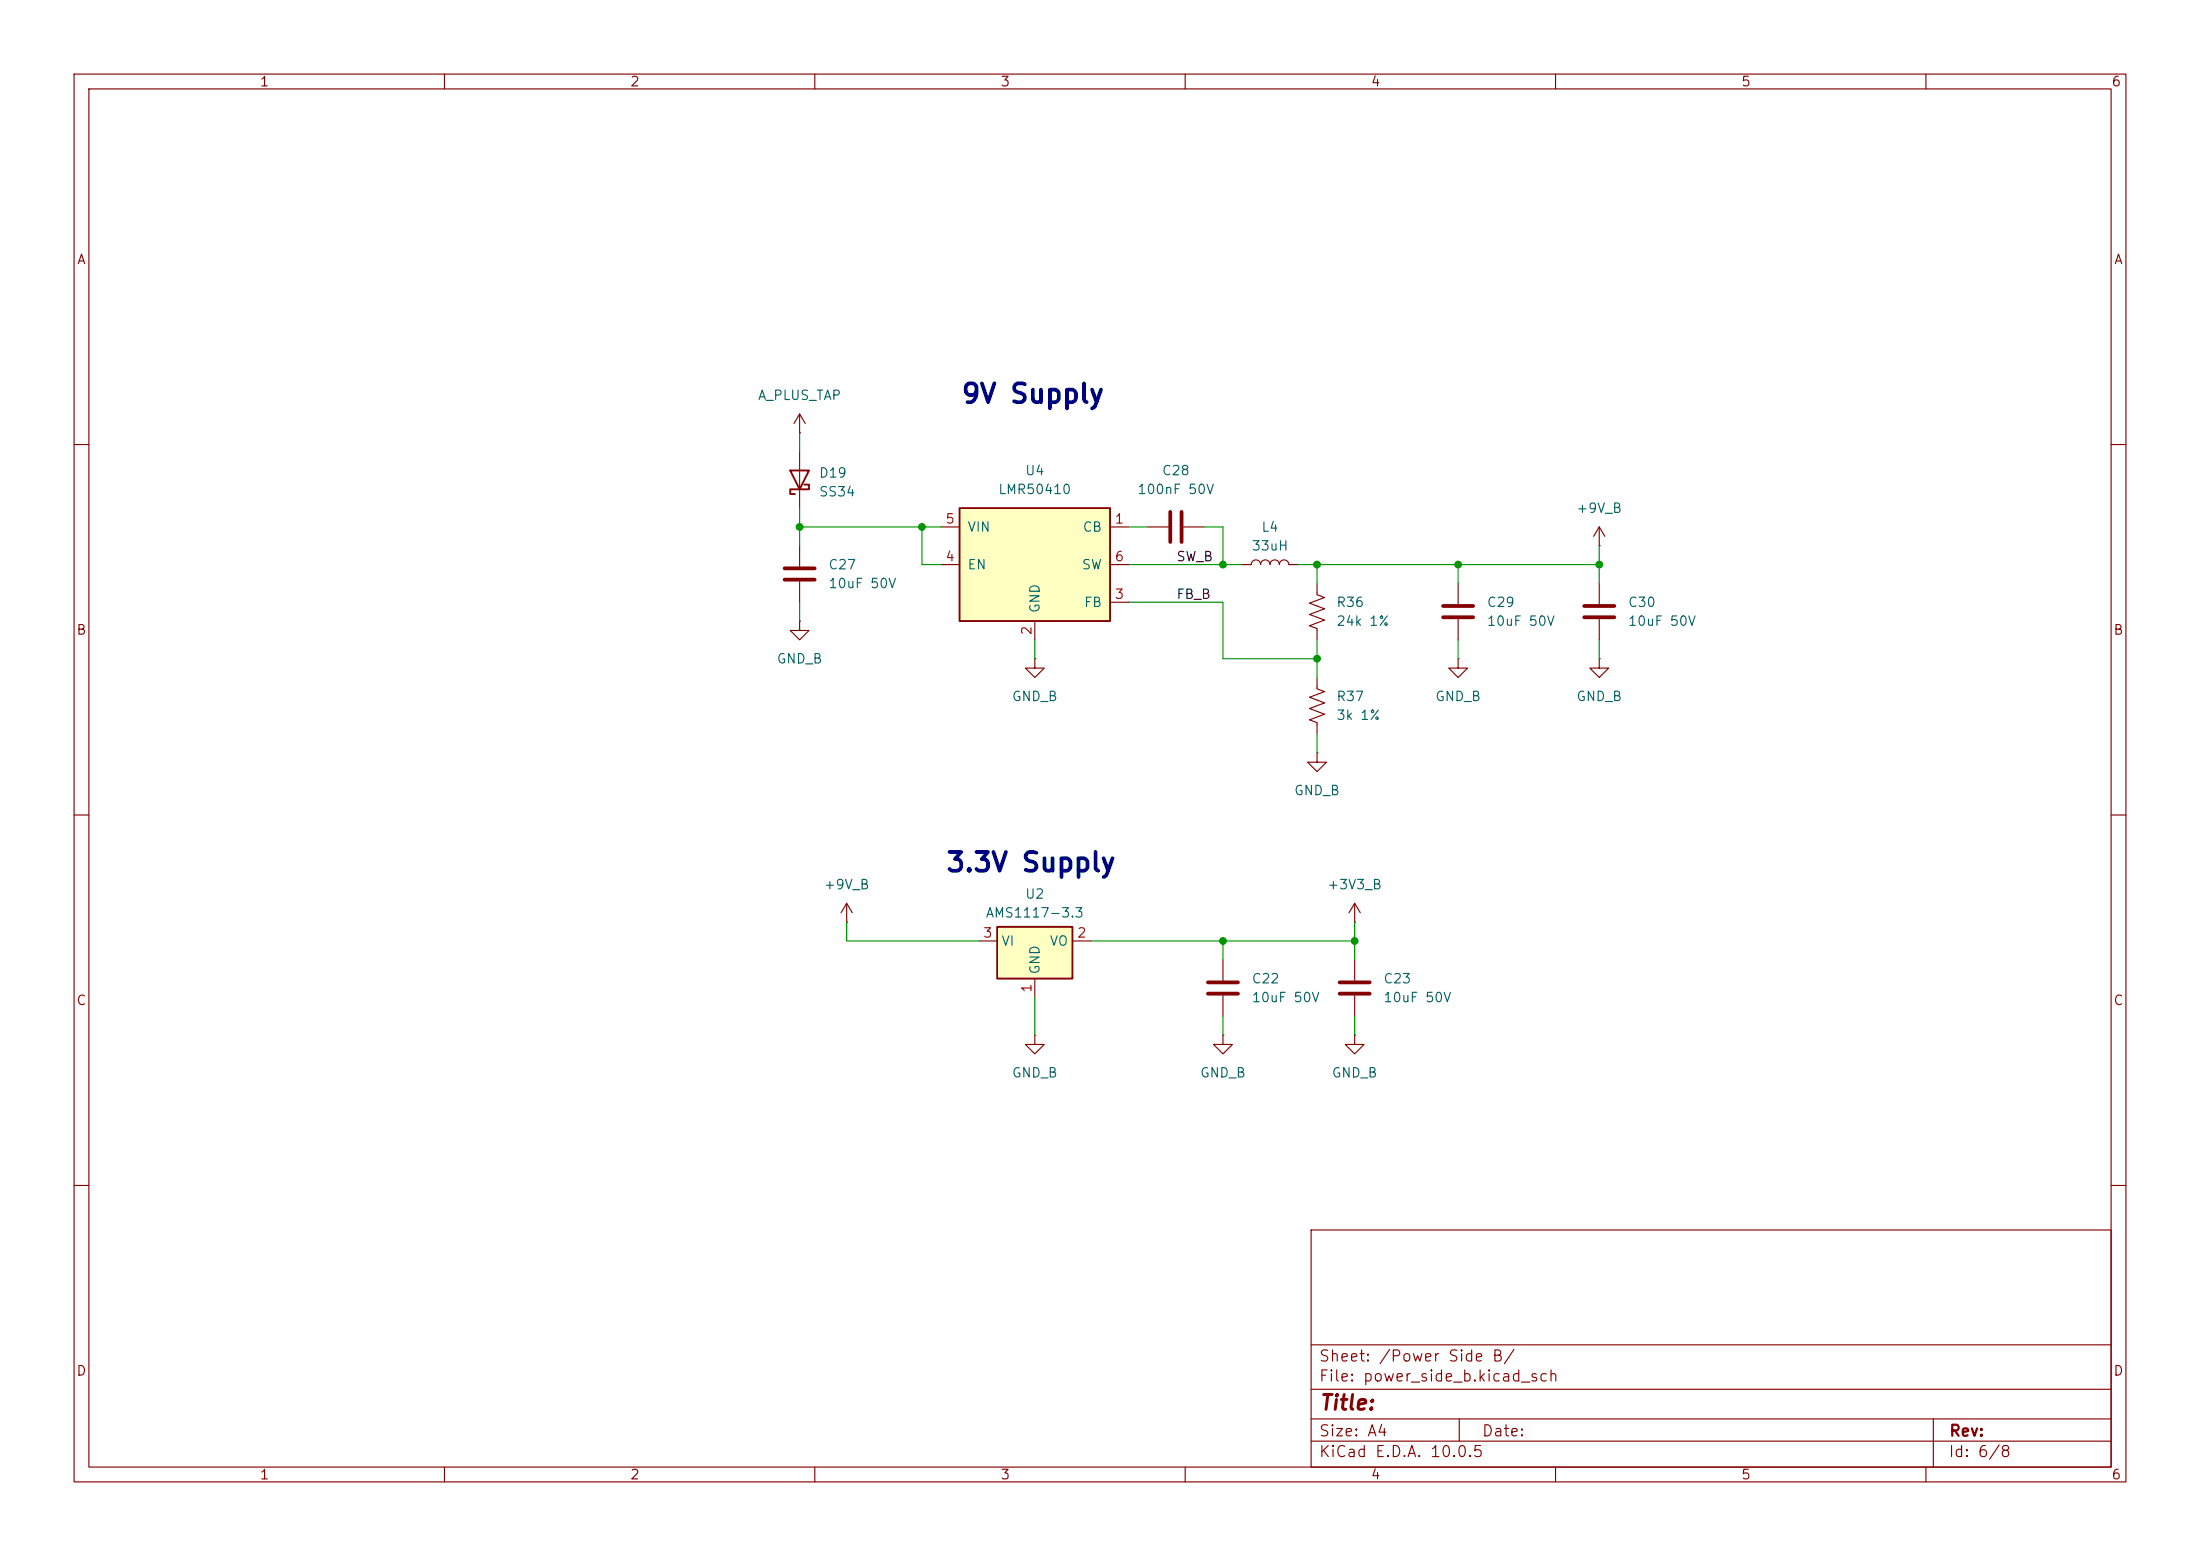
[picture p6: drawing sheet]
(kicad_sch
 (version 20260306)
 (generator "eeschema")
 (generator_version "10.0")
 (paper "A4")
 (lib_symbols
  (symbol "AramLib:SS14"
   (pin_numbers (hide yes))
   (pin_names
    (offset 1.016) (hide yes)) (exclude_from_sim no) (in_bom yes) (on_board yes)
   (in_pos_files yes)
   (duplicate_pin_numbers_are_jumpers no)
   (property "Reference" "D" (at 0 2.54 0) (show_name no) (do_not_autoplace no) (effects (font (size 1.27 1.27))))
   (property "Value" "SS14" (at 0 -2.54 0) (show_name no) (do_not_autoplace no) (effects (font (size 1.27 1.27))))
   (property "Footprint" "Diode_SMD:D_SMA" (at 0 -4.445 0) (show_name no) (do_not_autoplace no) (hide yes) (effects (font (size 1.27 1.27))))
   (property "Datasheet" "https://datasheet.lcsc.com/lcsc/2307121610_MDD-Microdiode-Electronics--SS14_C2480.pdf" (at 0 -2.54 0) (show_name no) (do_not_autoplace no) (hide yes) (effects (font (size 1.27 1.27))))
   (property "Description" "40V Single 1A 0.55V@1A SMA(DO-214AC) Schottky Barrier Diode" (at 0 0 0) (show_name no) (do_not_autoplace no) (hide yes) (effects (font (size 1.27 1.27))))
   (property "LCSC" "C2480" (at 0 -6.35 0) (show_name no) (do_not_autoplace no) (hide yes) (effects (font (size 1.27 1.27))))
   (symbol "SS14_0_1"
    (polyline (pts (xy -1.905 0.635) (xy -1.905 1.27) (xy -1.27 1.27) (xy -1.27 -1.27) (xy -0.635 -1.27) (xy -0.635 -0.635)) (stroke (width 0.254) (type default)) (fill (type none)))
    (polyline (pts (xy 1.27 1.27) (xy 1.27 -1.27) (xy -1.27 0) (xy 1.27 1.27)) (stroke (width 0.254) (type default)) (fill (type none)))
    (polyline (pts (xy 1.27 0) (xy -1.27 0)) (stroke (width 0) (type default)) (fill (type none))))
   (symbol "SS14_1_1"
    (pin passive line (at -3.81 0 0) (length 2.54) (name "K" (effects (font (size 1.27 1.27)))) (number "1" (effects (font (size 1.27 1.27)))))
    (pin passive line (at 3.81 0 180) (length 2.54) (name "A" (effects (font (size 1.27 1.27)))) (number "2" (effects (font (size 1.27 1.27))))))
   (embedded_fonts no))
  (symbol "Device:C"
   (pin_numbers (hide yes))
   (pin_names
    (offset 0.254)) (exclude_from_sim no) (in_bom yes) (on_board yes)
   (in_pos_files yes)
   (duplicate_pin_numbers_are_jumpers no)
   (property "Reference" "C" (at 0.635 2.54 0) (show_name no) (do_not_autoplace no) (effects (font (size 1.27 1.27)) (justify left)))
   (property "Value" "C" (at 0.635 -2.54 0) (show_name no) (do_not_autoplace no) (effects (font (size 1.27 1.27)) (justify left)))
   (property "Footprint" "" (at 0.9652 -3.81 0) (show_name no) (do_not_autoplace no) (hide yes) (effects (font (size 1.27 1.27))))
   (property "Datasheet" "" (at 0 0 0) (show_name no) (do_not_autoplace no) (hide yes) (effects (font (size 1.27 1.27))))
   (property "Description" "Unpolarized capacitor" (at 0 0 0) (show_name no) (do_not_autoplace no) (hide yes) (effects (font (size 1.27 1.27))))
   (symbol "C_0_1"
    (polyline (pts (xy -2.032 0.762) (xy 2.032 0.762)) (stroke (width 0.508) (type default)) (fill (type none)))
    (polyline (pts (xy -2.032 -0.762) (xy 2.032 -0.762)) (stroke (width 0.508) (type default)) (fill (type none))))
   (symbol "C_1_1"
    (pin passive line (at 0 3.81 270) (length 2.794) (name "" (effects (font (size 1.27 1.27)))) (number "1" (effects (font (size 1.27 1.27)))))
    (pin passive line (at 0 -3.81 90) (length 2.794) (name "" (effects (font (size 1.27 1.27)))) (number "2" (effects (font (size 1.27 1.27))))))
   (embedded_fonts no))
  (symbol "Device:L"
   (pin_numbers (hide yes))
   (pin_names
    (offset 1.016) (hide yes)) (exclude_from_sim no) (in_bom yes) (on_board yes)
   (in_pos_files yes)
   (duplicate_pin_numbers_are_jumpers no)
   (property "Reference" "L" (at -1.27 0 90) (show_name no) (do_not_autoplace no) (effects (font (size 1.27 1.27))))
   (property "Value" "L" (at 1.905 0 90) (show_name no) (do_not_autoplace no) (effects (font (size 1.27 1.27))))
   (property "Footprint" "" (at 0 0 0) (show_name no) (do_not_autoplace no) (hide yes) (effects (font (size 1.27 1.27))))
   (property "Datasheet" "" (at 0 0 0) (show_name no) (do_not_autoplace no) (hide yes) (effects (font (size 1.27 1.27))))
   (property "Description" "Inductor" (at 0 0 0) (show_name no) (do_not_autoplace no) (hide yes) (effects (font (size 1.27 1.27))))
   (symbol "L_0_1"
    (arc (start 0 2.54) (mid 0.6323 1.905) (end 0 1.27) (stroke (width 0) (type default)) (fill (type none)))
    (arc (start 0 1.27) (mid 0.6323 0.635) (end 0 0) (stroke (width 0) (type default)) (fill (type none)))
    (arc (start 0 0) (mid 0.6323 -0.635) (end 0 -1.27) (stroke (width 0) (type default)) (fill (type none)))
    (arc (start 0 -1.27) (mid 0.6323 -1.905) (end 0 -2.54) (stroke (width 0) (type default)) (fill (type none))))
   (symbol "L_1_1"
    (pin passive line (at 0 3.81 270) (length 1.27) (name "1" (effects (font (size 1.27 1.27)))) (number "1" (effects (font (size 1.27 1.27)))))
    (pin passive line (at 0 -3.81 90) (length 1.27) (name "2" (effects (font (size 1.27 1.27)))) (number "2" (effects (font (size 1.27 1.27))))))
   (embedded_fonts no))
  (symbol "Device:R_US"
   (pin_numbers (hide yes))
   (pin_names
    (offset 0)) (exclude_from_sim no) (in_bom yes) (on_board yes)
   (in_pos_files yes)
   (duplicate_pin_numbers_are_jumpers no)
   (property "Reference" "R" (at 2.54 0 90) (show_name no) (do_not_autoplace no) (effects (font (size 1.27 1.27))))
   (property "Value" "R_US" (at -2.54 0 90) (show_name no) (do_not_autoplace no) (effects (font (size 1.27 1.27))))
   (property "Footprint" "" (at 1.016 -0.254 90) (show_name no) (do_not_autoplace no) (hide yes) (effects (font (size 1.27 1.27))))
   (property "Datasheet" "" (at 0 0 0) (show_name no) (do_not_autoplace no) (hide yes) (effects (font (size 1.27 1.27))))
   (property "Description" "Resistor, US symbol" (at 0 0 0) (show_name no) (do_not_autoplace no) (hide yes) (effects (font (size 1.27 1.27))))
   (symbol "R_US_0_1"
    (polyline (pts (xy 0 2.286) (xy 0 2.54)) (stroke (width 0) (type default)) (fill (type none)))
    (polyline (pts (xy 0 2.286) (xy 1.016 1.905) (xy 0 1.524) (xy -1.016 1.143) (xy 0 0.762)) (stroke (width 0) (type default)) (fill (type none)))
    (polyline (pts (xy 0 0.762) (xy 1.016 0.381) (xy 0 0) (xy -1.016 -0.381) (xy 0 -0.762)) (stroke (width 0) (type default)) (fill (type none)))
    (polyline (pts (xy 0 -0.762) (xy 1.016 -1.143) (xy 0 -1.524) (xy -1.016 -1.905) (xy 0 -2.286)) (stroke (width 0) (type default)) (fill (type none)))
    (polyline (pts (xy 0 -2.286) (xy 0 -2.54)) (stroke (width 0) (type default)) (fill (type none))))
   (symbol "R_US_1_1"
    (pin passive line (at 0 3.81 270) (length 1.27) (name "" (effects (font (size 1.27 1.27)))) (number "1" (effects (font (size 1.27 1.27)))))
    (pin passive line (at 0 -3.81 90) (length 1.27) (name "" (effects (font (size 1.27 1.27)))) (number "2" (effects (font (size 1.27 1.27))))))
   (embedded_fonts no))
  (symbol "Regulator_Linear:AMS1117-3.3" (exclude_from_sim no) (in_bom yes) (on_board yes)
   (in_pos_files yes)
   (duplicate_pin_numbers_are_jumpers no)
   (property "Reference" "U" (at -3.81 3.175 0) (show_name no) (do_not_autoplace no) (effects (font (size 1.27 1.27))))
   (property "Value" "AMS1117-3.3" (at 0 3.175 0) (show_name no) (do_not_autoplace no) (effects (font (size 1.27 1.27)) (justify left)))
   (property "Footprint" "Package_TO_SOT_SMD:SOT-223-3_TabPin2" (at 0 5.08 0) (show_name no) (do_not_autoplace no) (hide yes) (effects (font (size 1.27 1.27))))
   (property "Datasheet" "http://www.advanced-monolithic.com/pdf/ds1117.pdf" (at 2.54 -6.35 0) (show_name no) (do_not_autoplace no) (hide yes) (effects (font (size 1.27 1.27))))
   (property "Description" "1A Low Dropout regulator, positive, 3.3V fixed output, SOT-223" (at 0 0 0) (show_name no) (do_not_autoplace no) (hide yes) (effects (font (size 1.27 1.27))))
   (symbol "AMS1117-3.3_0_1"
    (rectangle (start -5.08 -5.08) (end 5.08 1.905) (stroke (width 0.254) (type default)) (fill (type background))))
   (symbol "AMS1117-3.3_1_1"
    (pin power_in line (at 0 -7.62 90) (length 2.54) (name "GND" (effects (font (size 1.27 1.27)))) (number "1" (effects (font (size 1.27 1.27)))))
    (pin power_out line (at 7.62 0 180) (length 2.54) (name "VO" (effects (font (size 1.27 1.27)))) (number "2" (effects (font (size 1.27 1.27)))))
    (pin power_in line (at -7.62 0 0) (length 2.54) (name "VI" (effects (font (size 1.27 1.27)))) (number "3" (effects (font (size 1.27 1.27))))))
   (embedded_fonts no))
  (symbol "Regulator_Switching:LMR50410"
   (pin_names
    (offset 1.016)) (exclude_from_sim no) (in_bom yes) (on_board yes)
   (in_pos_files yes)
   (duplicate_pin_numbers_are_jumpers no)
   (property "Reference" "U" (at -10.16 11.43 0) (show_name no) (do_not_autoplace no) (effects (font (size 1.27 1.27)) (justify left)))
   (property "Value" "LMR50410" (at -10.16 8.89 0) (show_name no) (do_not_autoplace no) (effects (font (size 1.27 1.27)) (justify left)))
   (property "Footprint" "Package_TO_SOT_SMD:SOT-23-6" (at 0 -12.7 0) (show_name no) (do_not_autoplace no) (hide yes) (effects (font (size 1.27 1.27)
    (italic yes))))
   (property "Datasheet" "http://www.ti.com/lit/ds/symlink/lmr50410.pdf" (at -10.16 11.43 0) (show_name no) (do_not_autoplace no) (hide yes) (effects (font (size 1.27 1.27))))
   (property "Description" "Simple Switcher Buck Regulator, Vin=4-36V, Iout=1A, Adjustable output voltage, SOT-23-6 package" (at 0 0 0) (show_name no) (do_not_autoplace no) (hide yes) (effects (font (size 1.27 1.27))))
   (symbol "LMR50410_0_1"
    (rectangle (start -10.16 7.62) (end 10.16 -7.62) (stroke (width 0.254) (type default)) (fill (type background))))
   (symbol "LMR50410_1_1"
    (pin input line (at 12.7 5.08 180) (length 2.54) (name "CB" (effects (font (size 1.27 1.27)))) (number "1" (effects (font (size 1.27 1.27)))))
    (pin power_in line (at 0 -10.16 90) (length 2.54) (name "GND" (effects (font (size 1.27 1.27)))) (number "2" (effects (font (size 1.27 1.27)))))
    (pin input line (at 12.7 -5.08 180) (length 2.54) (name "FB" (effects (font (size 1.27 1.27)))) (number "3" (effects (font (size 1.27 1.27)))))
    (pin input line (at -12.7 0 0) (length 2.54) (name "EN" (effects (font (size 1.27 1.27)))) (number "4" (effects (font (size 1.27 1.27)))))
    (pin power_in line (at -12.7 5.08 0) (length 2.54) (name "VIN" (effects (font (size 1.27 1.27)))) (number "5" (effects (font (size 1.27 1.27)))))
    (pin output line (at 12.7 0 180) (length 2.54) (name "SW" (effects (font (size 1.27 1.27)))) (number "6" (effects (font (size 1.27 1.27))))))
   (embedded_fonts no))
  (symbol "power:+3V3"
   (power global)
   (pin_numbers (hide yes))
   (pin_names
    (offset 0) (hide yes)) (exclude_from_sim no) (in_bom yes) (on_board yes)
   (in_pos_files yes)
   (duplicate_pin_numbers_are_jumpers no)
   (property "Reference" "#PWR" (at 0 -3.81 0) (show_name no) (do_not_autoplace no) (hide yes) (effects (font (size 1.27 1.27))))
   (property "Value" "+3V3" (at 0 3.556 0) (show_name no) (do_not_autoplace no) (effects (font (size 1.27 1.27))))
   (property "Footprint" "" (at 0 0 0) (show_name no) (do_not_autoplace no) (hide yes) (effects (font (size 1.27 1.27))))
   (property "Datasheet" "" (at 0 0 0) (show_name no) (do_not_autoplace no) (hide yes) (effects (font (size 1.27 1.27))))
   (property "Description" "Power symbol creates a global label with name \"+3V3\"" (at 0 0 0) (show_name no) (do_not_autoplace no) (hide yes) (effects (font (size 1.27 1.27))))
   (symbol "+3V3_0_1"
    (polyline (pts (xy -0.762 1.27) (xy 0 2.54)) (stroke (width 0) (type default)) (fill (type none)))
    (polyline (pts (xy 0 2.54) (xy 0.762 1.27)) (stroke (width 0) (type default)) (fill (type none)))
    (polyline (pts (xy 0 0) (xy 0 2.54)) (stroke (width 0) (type default)) (fill (type none))))
   (symbol "+3V3_1_1"
    (pin power_in line (at 0 0 90) (length 0) (name "" (effects (font (size 1.27 1.27)))) (number "1" (effects (font (size 1.27 1.27))))))
   (embedded_fonts no))
  (symbol "power:GND1"
   (power global)
   (pin_numbers (hide yes))
   (pin_names
    (offset 0) (hide yes)) (exclude_from_sim no) (in_bom yes) (on_board yes)
   (in_pos_files yes)
   (duplicate_pin_numbers_are_jumpers no)
   (property "Reference" "#PWR" (at 0 -6.35 0) (show_name no) (do_not_autoplace no) (hide yes) (effects (font (size 1.27 1.27))))
   (property "Value" "GND1" (at 0 -3.81 0) (show_name no) (do_not_autoplace no) (effects (font (size 1.27 1.27))))
   (property "Footprint" "" (at 0 0 0) (show_name no) (do_not_autoplace no) (hide yes) (effects (font (size 1.27 1.27))))
   (property "Datasheet" "" (at 0 0 0) (show_name no) (do_not_autoplace no) (hide yes) (effects (font (size 1.27 1.27))))
   (property "Description" "Power symbol creates a global label with name \"GND1\" , ground" (at 0 0 0) (show_name no) (do_not_autoplace no) (hide yes) (effects (font (size 1.27 1.27))))
   (symbol "GND1_0_1"
    (polyline (pts (xy 0 0) (xy 0 -1.27) (xy 1.27 -1.27) (xy 0 -2.54) (xy -1.27 -1.27) (xy 0 -1.27)) (stroke (width 0) (type default)) (fill (type none))))
   (symbol "GND1_1_1"
    (pin power_in line (at 0 0 270) (length 0) (name "" (effects (font (size 1.27 1.27)))) (number "1" (effects (font (size 1.27 1.27))))))
   (embedded_fonts no)))
 (text "9V Supply"
  (exclude_from_sim no)
  (at 139.446 54.864 0)
  (effects (font (size 2.54 2.54) (thickness 0.508)
    (bold yes) (color 0 0 132 1)) (justify bottom)))
 (text "3.3V Supply"
  (exclude_from_sim no)
  (at 139.192 118.11 0)
  (effects (font (size 2.54 2.54) (thickness 0.508)
    (bold yes) (color 0 0 132 1)) (justify bottom)))
 (text ""
  (exclude_from_sim no)
  (at 201.93 115.57 0)
  (effects (font (size 2.54 2.54))))
 (junction
  (at 182.88 127)
  (diameter 0)
  (color 0 0 0 0))
 (junction
  (at 165.1 127)
  (diameter 0)
  (color 0 0 0 0))
 (junction
  (at 177.8 88.9)
  (diameter 0)
  (color 0 0 0 0))
 (junction
  (at 124.46 71.12)
  (diameter 0)
  (color 0 0 0 0))
 (junction
  (at 165.1 76.2)
  (diameter 0)
  (color 0 0 0 0))
 (junction
  (at 177.8 76.2)
  (diameter 0)
  (color 0 0 0 0))
 (junction
  (at 196.85 76.2)
  (diameter 0)
  (color 0 0 0 0))
 (junction
  (at 215.9 76.2)
  (diameter 0)
  (color 0 0 0 0))
 (junction
  (at 107.95 71.12)
  (diameter 0)
  (color 0 0 0 0))
 (wire
  (pts (xy 215.9 78.74) (xy 215.9 76.2))
  (stroke (width 0) (type default)))
 (wire
  (pts (xy 196.85 88.9) (xy 196.85 86.36))
  (stroke (width 0) (type default)))
 (wire
  (pts (xy 196.85 76.2) (xy 196.85 78.74))
  (stroke (width 0) (type default)))
 (wire
  (pts (xy 162.56 71.12) (xy 165.1 71.12))
  (stroke (width 0) (type default)))
 (wire
  (pts (xy 215.9 88.9) (xy 215.9 86.36))
  (stroke (width 0) (type default)))
 (wire
  (pts (xy 152.4 81.28) (xy 165.1 81.28))
  (stroke (width 0) (type default)))
 (wire
  (pts (xy 177.8 101.6) (xy 177.8 99.06))
  (stroke (width 0) (type default)))
 (wire
  (pts (xy 182.88 127) (xy 165.1 127))
  (stroke (width 0) (type default)))
 (wire
  (pts (xy 124.46 71.12) (xy 127 71.12))
  (stroke (width 0) (type default)))
 (wire
  (pts (xy 165.1 76.2) (xy 167.64 76.2))
  (stroke (width 0) (type default)))
 (wire
  (pts (xy 124.46 71.12) (xy 124.46 76.2))
  (stroke (width 0) (type default)))
 (wire
  (pts (xy 177.8 88.9) (xy 177.8 91.44))
  (stroke (width 0) (type default)))
 (wire
  (pts (xy 177.8 76.2) (xy 196.85 76.2))
  (stroke (width 0) (type default)))
 (wire
  (pts (xy 165.1 127) (xy 165.1 129.54))
  (stroke (width 0) (type default)))
 (wire
  (pts (xy 127 76.2) (xy 124.46 76.2))
  (stroke (width 0) (type default)))
 (wire
  (pts (xy 139.7 88.9) (xy 139.7 86.36))
  (stroke (width 0) (type default)))
 (wire
  (pts (xy 165.1 137.16) (xy 165.1 139.7))
  (stroke (width 0) (type default)))
 (wire
  (pts (xy 182.88 137.16) (xy 182.88 139.7))
  (stroke (width 0) (type default)))
 (wire
  (pts (xy 147.32 127) (xy 165.1 127))
  (stroke (width 0) (type default)))
 (wire
  (pts (xy 177.8 78.74) (xy 177.8 76.2))
  (stroke (width 0) (type default)))
 (wire
  (pts (xy 177.8 76.2) (xy 175.26 76.2))
  (stroke (width 0) (type default)))
 (wire
  (pts (xy 215.9 73.66) (xy 215.9 76.2))
  (stroke (width 0) (type default)))
 (wire
  (pts (xy 132.08 127) (xy 114.3 127))
  (stroke (width 0) (type default)))
 (wire
  (pts (xy 165.1 81.28) (xy 165.1 88.9))
  (stroke (width 0) (type default)))
 (wire
  (pts (xy 107.95 73.66) (xy 107.95 71.12))
  (stroke (width 0) (type default)))
 (wire
  (pts (xy 107.95 71.12) (xy 124.46 71.12))
  (stroke (width 0) (type default)))
 (wire
  (pts (xy 114.3 127) (xy 114.3 124.46))
  (stroke (width 0) (type default)))
 (wire
  (pts (xy 107.95 83.82) (xy 107.95 81.28))
  (stroke (width 0) (type default)))
 (wire
  (pts (xy 177.8 86.36) (xy 177.8 88.9))
  (stroke (width 0) (type default)))
 (wire
  (pts (xy 182.88 124.46) (xy 182.88 127))
  (stroke (width 0) (type default)))
 (wire
  (pts (xy 152.4 71.12) (xy 154.94 71.12))
  (stroke (width 0) (type default)))
 (wire
  (pts (xy 152.4 76.2) (xy 165.1 76.2))
  (stroke (width 0) (type default)))
 (wire
  (pts (xy 165.1 88.9) (xy 177.8 88.9))
  (stroke (width 0) (type default)))
 (wire
  (pts (xy 107.95 68.58) (xy 107.95 71.12))
  (stroke (width 0) (type default)))
 (wire
  (pts (xy 139.7 134.62) (xy 139.7 139.7))
  (stroke (width 0) (type default)))
 (wire
  (pts (xy 107.95 58.42) (xy 107.95 60.96))
  (stroke (width 0) (type default)))
 (wire
  (pts (xy 182.88 129.54) (xy 182.88 127))
  (stroke (width 0) (type default)))
 (wire
  (pts (xy 165.1 71.12) (xy 165.1 76.2))
  (stroke (width 0) (type default)))
 (wire
  (pts (xy 196.85 76.2) (xy 215.9 76.2))
  (stroke (width 0) (type default)))
 (label "SW_B"
  (at 158.75 76.2 0)
  (effects (font (size 1.27 1.27)) (justify left bottom)))
 (label "FB_B"
  (at 158.75 81.28 0)
  (effects (font (size 1.27 1.27)) (justify left bottom)))
 (symbol
  (lib_id "power:GND1")
  (at 196.85 88.9 0)
  (unit 1)
  (body_style 1)
  (exclude_from_sim no)
  (in_bom yes)
  (on_board yes)
  (in_pos_files yes)
  (dnp no)
  (fields_autoplaced yes)
  (property "Reference" "#PWR0100" (at 196.85 95.25 0) (hide yes) (show_name no) (do_not_autoplace no) (effects (font (size 1.27 1.27))))
  (property "Value" "GND_B" (at 196.85 93.98 0) (show_name no) (do_not_autoplace no) (effects (font (size 1.27 1.27))))
  (property "Footprint" "" (at 196.85 88.9 0) (hide yes) (show_name no) (do_not_autoplace no) (effects (font (size 1.27 1.27))))
  (property "Datasheet" "" (at 196.85 88.9 0) (hide yes) (show_name no) (do_not_autoplace no) (effects (font (size 1.27 1.27))))
  (property "Description" "Power symbol creates a global label with name \"GND1\" , ground" (at 196.85 88.9 0) (hide yes) (show_name no) (do_not_autoplace no) (effects (font (size 1.27 1.27))))
  (pin "1"))
 (symbol
  (lib_id "Device:R_US")
  (at 177.8 95.25 180)
  (unit 1)
  (body_style 1)
  (exclude_from_sim no)
  (in_bom yes)
  (on_board yes)
  (in_pos_files yes)
  (dnp no)
  (property "Reference" "R37" (at 180.34 93.98 0) (show_name no) (do_not_autoplace no) (effects (font (size 1.27 1.27)) (justify right)))
  (property "Value" "3k 1%" (at 180.34 96.52 0) (show_name no) (do_not_autoplace no) (effects (font (size 1.27 1.27)) (justify right)))
  (property "Footprint" "Resistor_SMD:R_0603_1608Metric" (at 176.784 94.996 90) (hide yes) (show_name no) (do_not_autoplace no) (effects (font (size 1.27 1.27))))
  (property "Datasheet" "" (at 177.8 95.25 0) (hide yes) (show_name no) (do_not_autoplace no) (effects (font (size 1.27 1.27))))
  (property "Description" "Resistor, US symbol" (at 177.8 95.25 0) (hide yes) (show_name no) (do_not_autoplace no) (effects (font (size 1.27 1.27))))
  (property "LCSC" "C4211" (at 177.8 95.25 0) (hide yes) (show_name no) (do_not_autoplace no) (effects (font (size 1.27 1.27))))
  (pin "2")
  (pin "1"))
 (symbol
  (lib_id "power:+3V3")
  (at 114.3 124.46 0)
  (unit 1)
  (body_style 1)
  (exclude_from_sim no)
  (in_bom yes)
  (on_board yes)
  (in_pos_files yes)
  (dnp no)
  (fields_autoplaced yes)
  (property "Reference" "#PWR094" (at 114.3 128.27 0) (hide yes) (show_name no) (do_not_autoplace no) (effects (font (size 1.27 1.27))))
  (property "Value" "+9V_B" (at 114.3 119.38 0) (show_name no) (do_not_autoplace no) (effects (font (size 1.27 1.27))))
  (property "Footprint" "" (at 114.3 124.46 0) (hide yes) (show_name no) (do_not_autoplace no) (effects (font (size 1.27 1.27))))
  (property "Datasheet" "" (at 114.3 124.46 0) (hide yes) (show_name no) (do_not_autoplace no) (effects (font (size 1.27 1.27))))
  (property "Description" "Power symbol creates a global label with name \"+3V3\"" (at 114.3 124.46 0) (hide yes) (show_name no) (do_not_autoplace no) (effects (font (size 1.27 1.27))))
  (pin "1"))
 (symbol
  (lib_id "power:GND1")
  (at 139.7 88.9 0)
  (unit 1)
  (body_style 1)
  (exclude_from_sim no)
  (in_bom yes)
  (on_board yes)
  (in_pos_files yes)
  (dnp no)
  (fields_autoplaced yes)
  (property "Reference" "#PWR021" (at 139.7 95.25 0) (hide yes) (show_name no) (do_not_autoplace no) (effects (font (size 1.27 1.27))))
  (property "Value" "GND_B" (at 139.7 93.98 0) (show_name no) (do_not_autoplace no) (effects (font (size 1.27 1.27))))
  (property "Footprint" "" (at 139.7 88.9 0) (hide yes) (show_name no) (do_not_autoplace no) (effects (font (size 1.27 1.27))))
  (property "Datasheet" "" (at 139.7 88.9 0) (hide yes) (show_name no) (do_not_autoplace no) (effects (font (size 1.27 1.27))))
  (property "Description" "Power symbol creates a global label with name \"GND1\" , ground" (at 139.7 88.9 0) (hide yes) (show_name no) (do_not_autoplace no) (effects (font (size 1.27 1.27))))
  (pin "1"))
 (symbol
  (lib_id "power:+3V3")
  (at 107.95 58.42 0)
  (unit 1)
  (body_style 1)
  (exclude_from_sim no)
  (in_bom yes)
  (on_board yes)
  (in_pos_files yes)
  (dnp no)
  (fields_autoplaced yes)
  (property "Reference" "#PWR098" (at 107.95 62.23 0) (hide yes) (show_name no) (do_not_autoplace no) (effects (font (size 1.27 1.27))))
  (property "Value" "A_PLUS_TAP" (at 107.95 53.34 0) (show_name no) (do_not_autoplace no) (effects (font (size 1.27 1.27))))
  (property "Footprint" "" (at 107.95 58.42 0) (hide yes) (show_name no) (do_not_autoplace no) (effects (font (size 1.27 1.27))))
  (property "Datasheet" "" (at 107.95 58.42 0) (hide yes) (show_name no) (do_not_autoplace no) (effects (font (size 1.27 1.27))))
  (property "Description" "Power symbol creates a global label with name \"+3V3\"" (at 107.95 58.42 0) (hide yes) (show_name no) (do_not_autoplace no) (effects (font (size 1.27 1.27))))
  (pin "1"))
 (symbol
  (lib_id "Device:C")
  (at 165.1 133.35 180)
  (unit 1)
  (body_style 1)
  (exclude_from_sim no)
  (in_bom yes)
  (on_board yes)
  (in_pos_files yes)
  (dnp no)
  (fields_autoplaced yes)
  (property "Reference" "C22" (at 168.91 132.0799 0) (show_name no) (do_not_autoplace no) (effects (font (size 1.27 1.27)) (justify right)))
  (property "Value" "10uF 50V" (at 168.91 134.6199 0) (show_name no) (do_not_autoplace no) (effects (font (size 1.27 1.27)) (justify right)))
  (property "Footprint" "Capacitor_SMD:C_0805_2012Metric" (at 164.1348 129.54 0) (hide yes) (show_name no) (do_not_autoplace no) (effects (font (size 1.27 1.27))))
  (property "Datasheet" "" (at 165.1 133.35 0) (hide yes) (show_name no) (do_not_autoplace no) (effects (font (size 1.27 1.27))))
  (property "Description" "Unpolarized capacitor" (at 165.1 133.35 0) (hide yes) (show_name no) (do_not_autoplace no) (effects (font (size 1.27 1.27))))
  (property "LCSC" "C440198" (at 165.1 133.35 90) (hide yes) (show_name no) (do_not_autoplace no) (effects (font (size 1.27 1.27))))
  (property "Manufacturer Part Number" "" (at 165.1 133.35 90) (hide yes) (show_name no) (do_not_autoplace no) (effects (font (size 1.27 1.27))))
  (pin "1")
  (pin "2"))
 (symbol
  (lib_id "Device:C")
  (at 158.75 71.12 270)
  (unit 1)
  (body_style 1)
  (exclude_from_sim no)
  (in_bom yes)
  (on_board yes)
  (in_pos_files yes)
  (dnp no)
  (fields_autoplaced yes)
  (property "Reference" "C28" (at 158.75 63.5 90) (show_name no) (do_not_autoplace no) (effects (font (size 1.27 1.27))))
  (property "Value" "100nF 50V" (at 158.75 66.04 90) (show_name no) (do_not_autoplace no) (effects (font (size 1.27 1.27))))
  (property "Footprint" "Capacitor_SMD:C_0603_1608Metric" (at 154.94 72.0852 0) (hide yes) (show_name no) (do_not_autoplace no) (effects (font (size 1.27 1.27))))
  (property "Datasheet" "" (at 158.75 71.12 0) (hide yes) (show_name no) (do_not_autoplace no) (effects (font (size 1.27 1.27))))
  (property "Description" "Unpolarized capacitor" (at 158.75 71.12 0) (hide yes) (show_name no) (do_not_autoplace no) (effects (font (size 1.27 1.27))))
  (property "LCSC" "C14663" (at 158.75 71.12 90) (hide yes) (show_name no) (do_not_autoplace no) (effects (font (size 1.27 1.27))))
  (property "Manufacturer Part Number" "" (at 158.75 71.12 90) (hide yes) (show_name no) (do_not_autoplace no) (effects (font (size 1.27 1.27))))
  (pin "1")
  (pin "2"))
 (symbol
  (lib_id "power:GND1")
  (at 182.88 139.7 0)
  (unit 1)
  (body_style 1)
  (exclude_from_sim no)
  (in_bom yes)
  (on_board yes)
  (in_pos_files yes)
  (dnp no)
  (fields_autoplaced yes)
  (property "Reference" "#PWR096" (at 182.88 146.05 0) (hide yes) (show_name no) (do_not_autoplace no) (effects (font (size 1.27 1.27))))
  (property "Value" "GND_B" (at 182.88 144.78 0) (show_name no) (do_not_autoplace no) (effects (font (size 1.27 1.27))))
  (property "Footprint" "" (at 182.88 139.7 0) (hide yes) (show_name no) (do_not_autoplace no) (effects (font (size 1.27 1.27))))
  (property "Datasheet" "" (at 182.88 139.7 0) (hide yes) (show_name no) (do_not_autoplace no) (effects (font (size 1.27 1.27))))
  (property "Description" "Power symbol creates a global label with name \"GND1\" , ground" (at 182.88 139.7 0) (hide yes) (show_name no) (do_not_autoplace no) (effects (font (size 1.27 1.27))))
  (pin "1"))
 (symbol
  (lib_id "Regulator_Switching:LMR50410")
  (at 139.7 76.2 0)
  (unit 1)
  (body_style 1)
  (exclude_from_sim no)
  (in_bom yes)
  (on_board yes)
  (in_pos_files yes)
  (dnp no)
  (fields_autoplaced yes)
  (property "Reference" "U4" (at 139.7 63.5 0) (show_name no) (do_not_autoplace no) (effects (font (size 1.27 1.27))))
  (property "Value" "LMR50410" (at 139.7 66.04 0) (show_name no) (do_not_autoplace no) (effects (font (size 1.27 1.27))))
  (property "Footprint" "Package_TO_SOT_SMD:SOT-23-6" (at 139.7 88.9 0) (hide yes) (show_name no) (do_not_autoplace no) (effects (font (size 1.27 1.27)
    (italic yes))))
  (property "Datasheet" "http://www.ti.com/lit/ds/symlink/lmr50410.pdf" (at 129.54 64.77 0) (hide yes) (show_name no) (do_not_autoplace no) (effects (font (size 1.27 1.27))))
  (property "Description" "Simple Switcher Buck Regulator, Vin=4-36V, Iout=1A, Adjustable output voltage, SOT-23-6 package" (at 139.7 76.2 0) (hide yes) (show_name no) (do_not_autoplace no) (effects (font (size 1.27 1.27))))
  (pin "5")
  (pin "2")
  (pin "1")
  (pin "3")
  (pin "4")
  (pin "6"))
 (symbol
  (lib_id "Regulator_Linear:AMS1117-3.3")
  (at 139.7 127 0)
  (unit 1)
  (body_style 1)
  (exclude_from_sim no)
  (in_bom yes)
  (on_board yes)
  (in_pos_files yes)
  (dnp no)
  (fields_autoplaced yes)
  (property "Reference" "U2" (at 139.7 120.65 0) (show_name no) (do_not_autoplace no) (effects (font (size 1.27 1.27))))
  (property "Value" "AMS1117-3.3" (at 139.7 123.19 0) (show_name no) (do_not_autoplace no) (effects (font (size 1.27 1.27))))
  (property "Footprint" "Package_TO_SOT_SMD:SOT-223-3_TabPin2" (at 139.7 121.92 0) (hide yes) (show_name no) (do_not_autoplace no) (effects (font (size 1.27 1.27))))
  (property "Datasheet" "http://www.advanced-monolithic.com/pdf/ds1117.pdf" (at 142.24 133.35 0) (hide yes) (show_name no) (do_not_autoplace no) (effects (font (size 1.27 1.27))))
  (property "Description" "1A Low Dropout regulator, positive, 3.3V fixed output, SOT-223" (at 139.7 127 0) (hide yes) (show_name no) (do_not_autoplace no) (effects (font (size 1.27 1.27))))
  (property "LCSC" "C6186" (at 139.7 127 0) (hide yes) (show_name no) (do_not_autoplace no) (effects (font (size 1.27 1.27))))
  (pin "1")
  (pin "3")
  (pin "2"))
 (symbol
  (lib_id "AramLib:SS14")
  (at 107.95 64.77 90)
  (unit 1)
  (body_style 1)
  (exclude_from_sim no)
  (in_bom yes)
  (on_board yes)
  (in_pos_files yes)
  (dnp no)
  (fields_autoplaced yes)
  (property "Reference" "D19" (at 110.49 63.8174 90) (show_name no) (do_not_autoplace no) (effects (font (size 1.27 1.27)) (justify right)))
  (property "Value" "SS34" (at 110.49 66.3574 90) (show_name no) (do_not_autoplace no) (effects (font (size 1.27 1.27)) (justify right)))
  (property "Footprint" "Diode_SMD:D_SMA" (at 112.395 64.77 0) (hide yes) (show_name no) (do_not_autoplace no) (effects (font (size 1.27 1.27))))
  (property "Datasheet" "https://wmsc.lcsc.com/wmsc/upload/file/pdf/v2/lcsc/2407101107_MDD-Microdiode-Semiconductor-SS34_C8678.pdf" (at 110.49 64.77 0) (hide yes) (show_name no) (do_not_autoplace no) (effects (font (size 1.27 1.27))))
  (property "Description" "" (at 107.95 64.77 0) (hide yes) (show_name no) (do_not_autoplace no) (effects (font (size 1.27 1.27))))
  (property "LCSC" "C8678" (at 114.3 64.77 0) (hide yes) (show_name no) (do_not_autoplace no) (effects (font (size 1.27 1.27))))
  (pin "1")
  (pin "2"))
 (symbol
  (lib_id "power:GND1")
  (at 139.7 139.7 0)
  (unit 1)
  (body_style 1)
  (exclude_from_sim no)
  (in_bom yes)
  (on_board yes)
  (in_pos_files yes)
  (dnp no)
  (fields_autoplaced yes)
  (property "Reference" "#PWR097" (at 139.7 146.05 0) (hide yes) (show_name no) (do_not_autoplace no) (effects (font (size 1.27 1.27))))
  (property "Value" "GND_B" (at 139.7 144.78 0) (show_name no) (do_not_autoplace no) (effects (font (size 1.27 1.27))))
  (property "Footprint" "" (at 139.7 139.7 0) (hide yes) (show_name no) (do_not_autoplace no) (effects (font (size 1.27 1.27))))
  (property "Datasheet" "" (at 139.7 139.7 0) (hide yes) (show_name no) (do_not_autoplace no) (effects (font (size 1.27 1.27))))
  (property "Description" "Power symbol creates a global label with name \"GND1\" , ground" (at 139.7 139.7 0) (hide yes) (show_name no) (do_not_autoplace no) (effects (font (size 1.27 1.27))))
  (pin "1"))
 (symbol
  (lib_id "Device:C")
  (at 107.95 77.47 180)
  (unit 1)
  (body_style 1)
  (exclude_from_sim no)
  (in_bom yes)
  (on_board yes)
  (in_pos_files yes)
  (dnp no)
  (fields_autoplaced yes)
  (property "Reference" "C27" (at 111.76 76.1999 0) (show_name no) (do_not_autoplace no) (effects (font (size 1.27 1.27)) (justify right)))
  (property "Value" "10uF 50V" (at 111.76 78.7399 0) (show_name no) (do_not_autoplace no) (effects (font (size 1.27 1.27)) (justify right)))
  (property "Footprint" "Capacitor_SMD:C_0805_2012Metric" (at 106.9848 73.66 0) (hide yes) (show_name no) (do_not_autoplace no) (effects (font (size 1.27 1.27))))
  (property "Datasheet" "" (at 107.95 77.47 0) (hide yes) (show_name no) (do_not_autoplace no) (effects (font (size 1.27 1.27))))
  (property "Description" "Unpolarized capacitor" (at 107.95 77.47 0) (hide yes) (show_name no) (do_not_autoplace no) (effects (font (size 1.27 1.27))))
  (property "LCSC" "C440198" (at 107.95 77.47 90) (hide yes) (show_name no) (do_not_autoplace no) (effects (font (size 1.27 1.27))))
  (property "Manufacturer Part Number" "" (at 107.95 77.47 90) (hide yes) (show_name no) (do_not_autoplace no) (effects (font (size 1.27 1.27))))
  (pin "1")
  (pin "2"))
 (symbol
  (lib_id "Device:C")
  (at 196.85 82.55 180)
  (unit 1)
  (body_style 1)
  (exclude_from_sim no)
  (in_bom yes)
  (on_board yes)
  (in_pos_files yes)
  (dnp no)
  (fields_autoplaced yes)
  (property "Reference" "C29" (at 200.66 81.2799 0) (show_name no) (do_not_autoplace no) (effects (font (size 1.27 1.27)) (justify right)))
  (property "Value" "10uF 50V" (at 200.66 83.8199 0) (show_name no) (do_not_autoplace no) (effects (font (size 1.27 1.27)) (justify right)))
  (property "Footprint" "Capacitor_SMD:C_0805_2012Metric" (at 195.8848 78.74 0) (hide yes) (show_name no) (do_not_autoplace no) (effects (font (size 1.27 1.27))))
  (property "Datasheet" "" (at 196.85 82.55 0) (hide yes) (show_name no) (do_not_autoplace no) (effects (font (size 1.27 1.27))))
  (property "Description" "Unpolarized capacitor" (at 196.85 82.55 0) (hide yes) (show_name no) (do_not_autoplace no) (effects (font (size 1.27 1.27))))
  (property "LCSC" "C440198" (at 196.85 82.55 90) (hide yes) (show_name no) (do_not_autoplace no) (effects (font (size 1.27 1.27))))
  (property "Manufacturer Part Number" "" (at 196.85 82.55 90) (hide yes) (show_name no) (do_not_autoplace no) (effects (font (size 1.27 1.27))))
  (pin "1")
  (pin "2"))
 (symbol
  (lib_id "Device:C")
  (at 215.9 82.55 180)
  (unit 1)
  (body_style 1)
  (exclude_from_sim no)
  (in_bom yes)
  (on_board yes)
  (in_pos_files yes)
  (dnp no)
  (fields_autoplaced yes)
  (property "Reference" "C30" (at 219.71 81.2799 0) (show_name no) (do_not_autoplace no) (effects (font (size 1.27 1.27)) (justify right)))
  (property "Value" "10uF 50V" (at 219.71 83.8199 0) (show_name no) (do_not_autoplace no) (effects (font (size 1.27 1.27)) (justify right)))
  (property "Footprint" "Capacitor_SMD:C_0805_2012Metric" (at 214.9348 78.74 0) (hide yes) (show_name no) (do_not_autoplace no) (effects (font (size 1.27 1.27))))
  (property "Datasheet" "" (at 215.9 82.55 0) (hide yes) (show_name no) (do_not_autoplace no) (effects (font (size 1.27 1.27))))
  (property "Description" "Unpolarized capacitor" (at 215.9 82.55 0) (hide yes) (show_name no) (do_not_autoplace no) (effects (font (size 1.27 1.27))))
  (property "LCSC" "C440198" (at 215.9 82.55 90) (hide yes) (show_name no) (do_not_autoplace no) (effects (font (size 1.27 1.27))))
  (property "Manufacturer Part Number" "" (at 215.9 82.55 90) (hide yes) (show_name no) (do_not_autoplace no) (effects (font (size 1.27 1.27))))
  (pin "1")
  (pin "2"))
 (symbol
  (lib_id "Device:C")
  (at 182.88 133.35 180)
  (unit 1)
  (body_style 1)
  (exclude_from_sim no)
  (in_bom yes)
  (on_board yes)
  (in_pos_files yes)
  (dnp no)
  (fields_autoplaced yes)
  (property "Reference" "C23" (at 186.69 132.0799 0) (show_name no) (do_not_autoplace no) (effects (font (size 1.27 1.27)) (justify right)))
  (property "Value" "10uF 50V" (at 186.69 134.6199 0) (show_name no) (do_not_autoplace no) (effects (font (size 1.27 1.27)) (justify right)))
  (property "Footprint" "Capacitor_SMD:C_0805_2012Metric" (at 181.9148 129.54 0) (hide yes) (show_name no) (do_not_autoplace no) (effects (font (size 1.27 1.27))))
  (property "Datasheet" "" (at 182.88 133.35 0) (hide yes) (show_name no) (do_not_autoplace no) (effects (font (size 1.27 1.27))))
  (property "Description" "Unpolarized capacitor" (at 182.88 133.35 0) (hide yes) (show_name no) (do_not_autoplace no) (effects (font (size 1.27 1.27))))
  (property "LCSC" "C440198" (at 182.88 133.35 90) (hide yes) (show_name no) (do_not_autoplace no) (effects (font (size 1.27 1.27))))
  (property "Manufacturer Part Number" "" (at 182.88 133.35 90) (hide yes) (show_name no) (do_not_autoplace no) (effects (font (size 1.27 1.27))))
  (pin "1")
  (pin "2"))
 (symbol
  (lib_id "power:GND1")
  (at 177.8 101.6 0)
  (unit 1)
  (body_style 1)
  (exclude_from_sim no)
  (in_bom yes)
  (on_board yes)
  (in_pos_files yes)
  (dnp no)
  (fields_autoplaced yes)
  (property "Reference" "#PWR099" (at 177.8 107.95 0) (hide yes) (show_name no) (do_not_autoplace no) (effects (font (size 1.27 1.27))))
  (property "Value" "GND_B" (at 177.8 106.68 0) (show_name no) (do_not_autoplace no) (effects (font (size 1.27 1.27))))
  (property "Footprint" "" (at 177.8 101.6 0) (hide yes) (show_name no) (do_not_autoplace no) (effects (font (size 1.27 1.27))))
  (property "Datasheet" "" (at 177.8 101.6 0) (hide yes) (show_name no) (do_not_autoplace no) (effects (font (size 1.27 1.27))))
  (property "Description" "Power symbol creates a global label with name \"GND1\" , ground" (at 177.8 101.6 0) (hide yes) (show_name no) (do_not_autoplace no) (effects (font (size 1.27 1.27))))
  (pin "1"))
 (symbol
  (lib_id "power:GND1")
  (at 215.9 88.9 0)
  (unit 1)
  (body_style 1)
  (exclude_from_sim no)
  (in_bom yes)
  (on_board yes)
  (in_pos_files yes)
  (dnp no)
  (fields_autoplaced yes)
  (property "Reference" "#PWR0102" (at 215.9 95.25 0) (hide yes) (show_name no) (do_not_autoplace no) (effects (font (size 1.27 1.27))))
  (property "Value" "GND_B" (at 215.9 93.98 0) (show_name no) (do_not_autoplace no) (effects (font (size 1.27 1.27))))
  (property "Footprint" "" (at 215.9 88.9 0) (hide yes) (show_name no) (do_not_autoplace no) (effects (font (size 1.27 1.27))))
  (property "Datasheet" "" (at 215.9 88.9 0) (hide yes) (show_name no) (do_not_autoplace no) (effects (font (size 1.27 1.27))))
  (property "Description" "Power symbol creates a global label with name \"GND1\" , ground" (at 215.9 88.9 0) (hide yes) (show_name no) (do_not_autoplace no) (effects (font (size 1.27 1.27))))
  (pin "1"))
 (symbol
  (lib_id "Device:R_US")
  (at 177.8 82.55 180)
  (unit 1)
  (body_style 1)
  (exclude_from_sim no)
  (in_bom yes)
  (on_board yes)
  (in_pos_files yes)
  (dnp no)
  (property "Reference" "R36" (at 180.34 81.28 0) (show_name no) (do_not_autoplace no) (effects (font (size 1.27 1.27)) (justify right)))
  (property "Value" "24k 1%" (at 180.34 83.82 0) (show_name no) (do_not_autoplace no) (effects (font (size 1.27 1.27)) (justify right)))
  (property "Footprint" "Resistor_SMD:R_0603_1608Metric" (at 176.784 82.296 90) (hide yes) (show_name no) (do_not_autoplace no) (effects (font (size 1.27 1.27))))
  (property "Datasheet" "" (at 177.8 82.55 0) (hide yes) (show_name no) (do_not_autoplace no) (effects (font (size 1.27 1.27))))
  (property "Description" "Resistor, US symbol" (at 177.8 82.55 0) (hide yes) (show_name no) (do_not_autoplace no) (effects (font (size 1.27 1.27))))
  (property "LCSC" "C23352" (at 177.8 82.55 0) (hide yes) (show_name no) (do_not_autoplace no) (effects (font (size 1.27 1.27))))
  (pin "2")
  (pin "1"))
 (symbol
  (lib_id "power:+3V3")
  (at 182.88 124.46 0)
  (unit 1)
  (body_style 1)
  (exclude_from_sim no)
  (in_bom yes)
  (on_board yes)
  (in_pos_files yes)
  (dnp no)
  (fields_autoplaced yes)
  (property "Reference" "#PWR035" (at 182.88 128.27 0) (hide yes) (show_name no) (do_not_autoplace no) (effects (font (size 1.27 1.27))))
  (property "Value" "+3V3_B" (at 182.88 119.38 0) (show_name no) (do_not_autoplace no) (effects (font (size 1.27 1.27))))
  (property "Footprint" "" (at 182.88 124.46 0) (hide yes) (show_name no) (do_not_autoplace no) (effects (font (size 1.27 1.27))))
  (property "Datasheet" "" (at 182.88 124.46 0) (hide yes) (show_name no) (do_not_autoplace no) (effects (font (size 1.27 1.27))))
  (property "Description" "Power symbol creates a global label with name \"+3V3\"" (at 182.88 124.46 0) (hide yes) (show_name no) (do_not_autoplace no) (effects (font (size 1.27 1.27))))
  (pin "1"))
 (symbol
  (lib_id "Device:L")
  (at 171.45 76.2 90)
  (unit 1)
  (body_style 1)
  (exclude_from_sim no)
  (in_bom yes)
  (on_board yes)
  (in_pos_files yes)
  (dnp no)
  (property "Reference" "L4" (at 171.45 71.12 90) (show_name no) (do_not_autoplace no) (effects (font (size 1.27 1.27))))
  (property "Value" "33uH" (at 171.45 73.66 90) (show_name no) (do_not_autoplace no) (effects (font (size 1.27 1.27))))
  (property "Footprint" "Inductor_SMD:L_Chilisin_BWVS00606045" (at 171.45 76.2 0) (hide yes) (show_name no) (do_not_autoplace no) (effects (font (size 1.27 1.27))))
  (property "Datasheet" "" (at 171.45 76.2 0) (hide yes) (show_name no) (do_not_autoplace no) (effects (font (size 1.27 1.27))))
  (property "Description" "Inductor" (at 171.45 76.2 0) (hide yes) (show_name no) (do_not_autoplace no) (effects (font (size 1.27 1.27))))
  (property "LCSC" "C285825" (at 171.45 76.2 90) (hide yes) (show_name no) (do_not_autoplace no) (effects (font (size 1.27 1.27))))
  (property "Manufacturer Part Number" "SMDRI127-680MT" (at 171.45 78.74 90) (hide yes) (show_name no) (do_not_autoplace no) (effects (font (size 1.27 1.27) (color 0 0 132 1))))
  (pin "2")
  (pin "1"))
 (symbol
  (lib_id "power:GND1")
  (at 107.95 83.82 0)
  (unit 1)
  (body_style 1)
  (exclude_from_sim no)
  (in_bom yes)
  (on_board yes)
  (in_pos_files yes)
  (dnp no)
  (fields_autoplaced yes)
  (property "Reference" "#PWR091" (at 107.95 90.17 0) (hide yes) (show_name no) (do_not_autoplace no) (effects (font (size 1.27 1.27))))
  (property "Value" "GND_B" (at 107.95 88.9 0) (show_name no) (do_not_autoplace no) (effects (font (size 1.27 1.27))))
  (property "Footprint" "" (at 107.95 83.82 0) (hide yes) (show_name no) (do_not_autoplace no) (effects (font (size 1.27 1.27))))
  (property "Datasheet" "" (at 107.95 83.82 0) (hide yes) (show_name no) (do_not_autoplace no) (effects (font (size 1.27 1.27))))
  (property "Description" "Power symbol creates a global label with name \"GND1\" , ground" (at 107.95 83.82 0) (hide yes) (show_name no) (do_not_autoplace no) (effects (font (size 1.27 1.27))))
  (pin "1"))
 (symbol
  (lib_id "power:+3V3")
  (at 215.9 73.66 0)
  (unit 1)
  (body_style 1)
  (exclude_from_sim no)
  (in_bom yes)
  (on_board yes)
  (in_pos_files yes)
  (dnp no)
  (fields_autoplaced yes)
  (property "Reference" "#PWR0101" (at 215.9 77.47 0) (hide yes) (show_name no) (do_not_autoplace no) (effects (font (size 1.27 1.27))))
  (property "Value" "+9V_B" (at 215.9 68.58 0) (show_name no) (do_not_autoplace no) (effects (font (size 1.27 1.27))))
  (property "Footprint" "" (at 215.9 73.66 0) (hide yes) (show_name no) (do_not_autoplace no) (effects (font (size 1.27 1.27))))
  (property "Datasheet" "" (at 215.9 73.66 0) (hide yes) (show_name no) (do_not_autoplace no) (effects (font (size 1.27 1.27))))
  (property "Description" "Power symbol creates a global label with name \"+3V3\"" (at 215.9 73.66 0) (hide yes) (show_name no) (do_not_autoplace no) (effects (font (size 1.27 1.27))))
  (pin "1"))
 (symbol
  (lib_id "power:GND1")
  (at 165.1 139.7 0)
  (unit 1)
  (body_style 1)
  (exclude_from_sim no)
  (in_bom yes)
  (on_board yes)
  (in_pos_files yes)
  (dnp no)
  (fields_autoplaced yes)
  (property "Reference" "#PWR095" (at 165.1 146.05 0) (hide yes) (show_name no) (do_not_autoplace no) (effects (font (size 1.27 1.27))))
  (property "Value" "GND_B" (at 165.1 144.78 0) (show_name no) (do_not_autoplace no) (effects (font (size 1.27 1.27))))
  (property "Footprint" "" (at 165.1 139.7 0) (hide yes) (show_name no) (do_not_autoplace no) (effects (font (size 1.27 1.27))))
  (property "Datasheet" "" (at 165.1 139.7 0) (hide yes) (show_name no) (do_not_autoplace no) (effects (font (size 1.27 1.27))))
  (property "Description" "Power symbol creates a global label with name \"GND1\" , ground" (at 165.1 139.7 0) (hide yes) (show_name no) (do_not_autoplace no) (effects (font (size 1.27 1.27))))
  (pin "1")))
